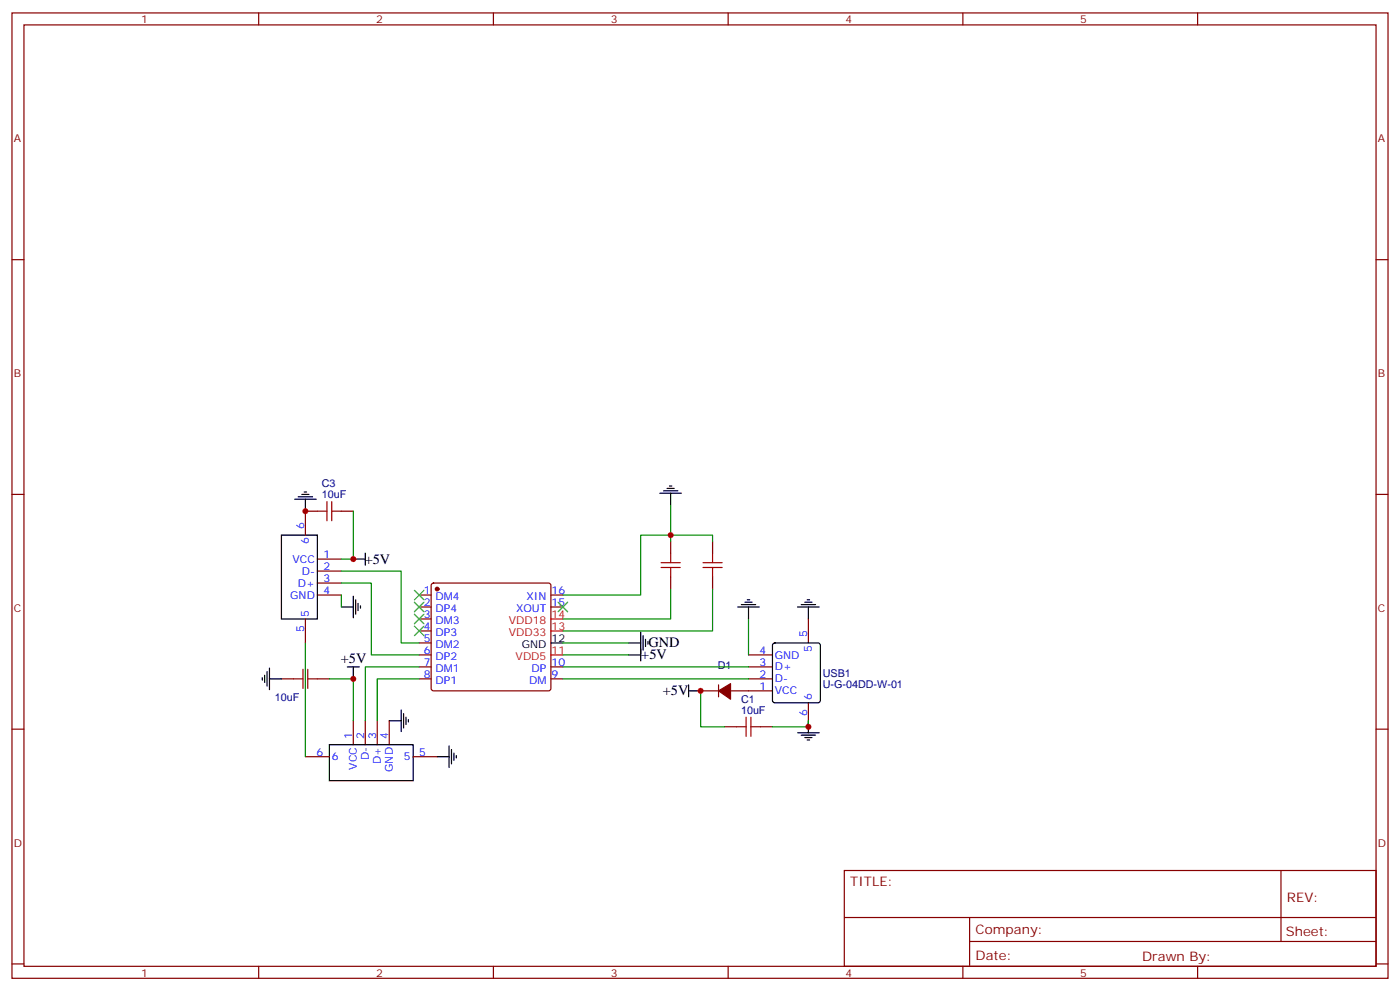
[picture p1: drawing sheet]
<svg xmlns="http://www.w3.org/2000/svg" width="412mm" height="292mm" viewBox="0 0 412 292" stroke-linecap="round" stroke-linejoin="round" font-family="sans-serif">
<g fill="none" stroke="#870000" stroke-width=".35">
<path d="M3.5 3.8h405.4v284.3h-405.4zM7.1 7.3h398.2v277.3h-398.2zM76.2 3.8v3.5M145.3 3.8v3.5M214.5 3.8v3.5M283.6 3.8v3.5M352.8 3.8v3.5M3.5 76.5h3.6M405.3 76.5h3.6M3.5 145.6h3.6M93.5 150.6h-3.5v7M100.5 150.6h3.6"/>
<path d="M197.6 159.4v3.5M209.9 159.4v3.5M405.3 145.6h3.6M93.5 164.7h7M93.5 168.2h7M93.5 171.7h7M93.5 175.3h7M123.5 175.3h3.5M123.5 178.8h3.5M127.2 171.9l.5-.2h33.9l.5 .2 .2 .5v30.4l-.3 .5-.4 .2h-33.9l-.5-.3-.2-.4v-30.4zM162.3 175.3h3.5M162.3 178.8h3.5"/>
<path d="M197.6 170v3.5M209.9 170v3.5M82.9 200h3.5M90 182.3v7.1M93.5 200h3.5M123.5 192.9h3.5M123.5 196.4h3.5M123.5 200h3.5M123.5 182.3h3.5M123.5 185.8h3.5M123.5 189.4h3.5M162.3 196.4h3.5"/>
<path d="M162.3 200h3.5M220.5 192.9h7M220.5 196.4h7M220.5 200h7M238.1 182.3v7.1M3.5 214.8h3.6M104.1 212.3v7.1M107.6 212.3v7.1M111.1 212.3v7.1M114.7 212.3v7.1M206.4 203.5h5.3M211.7 201.7v3.5"/>
<path d="M213.4 214.1h3.6M215.2 203.5h12.3M224 214.1h3.5M238.1 207v7.1M405.3 214.8h3.6M90 222.9h7M121.7 222.9h7.1M248.7 256.4h156.6v28.2h-156.6zM377.3 256.4v20.9M248.7 270.2h156.5M285.6 277.3h119.6M285.6 270.2v14.2"/>
<path d="M3.5 283.9h3.6M76.2 284.6v3.5M145.3 284.6v3.5M214.5 284.6v3.5M283.6 284.6v3.5M352.8 284.6v3.5M405.3 283.9h3.6"/>
</g>
<g fill="none" stroke="#000" stroke-width=".35">
<path d="M82.9 157.6h10.6v24.7h-10.6zM86.8 147h6.3M87.8 146.3h4.3M88.9 145.6h2.1M89.6 144.9h.7M90 147v3.6M194.4 145.3h6.3M195.4 144.6h4.3M196.5 143.9h2.1M197.2 143.2h.7M197.6 145.3v3.5M100.5 178.8h3.6"/>
<path d="M104.1 175.6v6.4M104.1 164.7h3.5M104.8 176.7v4.2M105.5 177.7v2.1M106.2 178.4v.7M107.6 162.9v3.5M217.3 178.8h6.4M218.4 178.1h4.2M219.4 177.4h2.1M220.1 176.7h.7M220.5 178.8v3.5M234.9 178.8h6.4"/>
<path d="M236 178.1h4.2M237.1 177.4h2.1M237.8 176.7h.7M238.1 178.8v3.5M77.3 199.6v.7M78 198.9v2.1M78.7 197.8v4.3M79.4 200h3.5M79.4 196.8v6.3M102.3 196.4h3.5M104.1 196.4v3.6M162.3 189.4h3.5"/>
<path d="M185.2 189.4h3.5M185.2 192.9h3.5M188.7 186.2v8.5M189.4 187.3v4.2M190.1 188.3v2.1M190.9 189v.7M227.8 189.6l.4-.2h12.7l.5 .2 .3 .5v16.2l-.3 .5-.5 .2h-12.7l-.5-.2-.2-.5v-16.2zM97 219.4h24.7v10.5h-24.7zM114.7 212.3h3.5M118.2 209.1v6.4M118.9 210.2v4.2M119.6 211.2v2.2"/>
<path d="M120.3 211.9v.8M132.3 219.7v6.4M202.8 203.5h3.6M202.8 201.7v3.5M234.9 215.8h6.4M236 216.5h4.2M237.1 217.2h2.1M237.8 217.9h.7M238.1 212.3v3.5M128.8 222.9h3.5M133 220.8v4.2M133.7 221.8v2.1"/>
<path d="M134.4 222.5v.7"/>
</g>
<g fill="#870000" stroke="#870000" stroke-width=".35">
<path d="M211.7 203.5l3.5-2.1v4.6z"/>
<circle cx="128.8" cy="173.5" r=".53"/>
</g>
<path d="M162.3 192.9h3.5M162.3 185.8h3.5M162.3 182.3h3.5" fill="none" stroke="#f00" stroke-width=".35"/>
<g fill="none" stroke="#a10000" stroke-width=".35">
<path d="M93.5 150.6h2.8M96.3 147.7v5.7M97.7 150.6h2.8M97.7 147.7v5.7M194.7 167.1h5.7M194.7 165.7h5.7M197.6 162.9v2.8M197.6 167.1v2.9M207.1 167.1h5.6M207.1 165.7h5.6M209.9 162.9v2.8M209.9 167.1v2.9"/>
<path d="M86.4 200h2.9M89.3 197.1v5.7M90.7 200h2.8M90.7 197.1v5.7M217 214.1h2.8M219.8 211.2v5.7M221.2 214.1h2.8M221.2 211.2v5.7"/>
</g>
<g fill="none" stroke="#008700" stroke-width=".35">
<path d="M104.1 150.6v14.1h-3.6M197.6 148.8v8.8h12.3v1.8M197.6 159.4v-1.8h-8.9v17.7h-22.9M100.5 171.7h8.9v21.2h14.1M100.5 168.2h17.7v21.2h5.3M100.5 175.3v3.5M197.6 173.5v8.8h-31.8M209.9 173.5v12.3h-44.1M90 189.4v33.5M97 200h7.1v12.3M123.5 200h-12.4v12.3M123.5 196.4h-15.9v15.9"/>
<path d="M165.8 196.4h54.7M165.8 200h54.7M165.8 192.9h19.4M165.8 189.4h19.4M220.5 182.3v10.6M206.4 203.5v10.6h7M238.1 212.3v1.8h-10.6"/>
</g>
<g fill="#c00">
<circle cx="90" cy="150.6" r=".88"/>
<circle cx="104.1" cy="200" r=".88"/>
<circle cx="104.1" cy="164.7" r=".88"/>
<circle cx="238.1" cy="214.1" r=".88"/>
<circle cx="206.4" cy="203.5" r=".88"/>
<circle cx="197.6" cy="157.6" r=".88"/>
</g>
<path d="M122.1 177.4l2.8 2.8M122.1 173.8l2.8 2.9M124.9 177.4l-2.8 2.8M124.9 173.8l-2.8 2.9M164.4 177.4l2.8 2.8M167.2 177.4l-2.8 2.8M122.1 180.9l2.8 2.8M122.1 184.4l2.8 2.9M124.9 180.9l-2.8 2.8M124.9 184.4l-2.8 2.9" fill="none" stroke="#3c3" stroke-width=".35"/>
<g font-size="4.2">
<text x="107.4" y="166">+5V</text>
<text x="191" y="190.7">GND</text>
<text x="100.4" y="195.2">+5V</text>
<text x="188.9" y="194.2">+5V</text>
<text x="195.3" y="204.8">+5V</text>
</g>
<g font-size="3.9" fill="#800">
<text x="250.5" y="261">TITLE:</text>
<text x="379.1" y="265.7">REV:</text>
<text x="287.4" y="275.2">Company:</text>
<text x="378.7" y="275.8">Sheet:</text>
<text x="287.4" y="282.9">Date:</text>
<text x="336.4" y="282.9">Draw</text>
<text x="346.6" y="282.9">n By:</text>
</g>
<g font-size="3.2" fill="#800">
<text x="41.6" y="6.8">1</text>
<text x="110.8" y="6.8">2</text>
<text x="179.9" y="6.8">3</text>
<text x="249.1" y="6.8">4</text>
<text x="318.2" y="6.8">5</text>
<text x="4.1" y="41.9">A</text>
<text x="405.9" y="41.9">A</text>
<text x="4.1" y="111.1">B</text>
<text x="405.9" y="111.1">B</text>
<text x="4.1" y="180.2">C</text>
<text x="405.9" y="180.2">C</text>
<text x="4.1" y="249.3">D</text>
<text x="405.9" y="249.3">D</text>
<text x="41.6" y="287.6">1</text>
<text x="110.8" y="287.6">2</text>
<text x="179.9" y="287.6">3</text>
<text x="249.1" y="287.6">4</text>
<text x="318.2" y="287.6">5</text>
</g>
<g font-size="3.2" fill="#000080">
<text x="94.8" y="143.5">C3</text>
<text x="94.8" y="146.7">10uF</text>
<text x="211.4" y="197.1">D1</text>
<text x="242.4" y="202.5">U-G-04DD-W-01</text>
<text x="242.4" y="199.3">USB1</text>
<text x="80.9" y="206.4">10uF</text>
<text x="218.3" y="207">C1</text>
<text x="218.3" y="210.2">10uF</text>
</g>
<g font-size="3.2" fill="#00f">
<text x="89.6" y="155.9" transform="rotate(-90 89.6 155.9)">6</text>
<text x="91" y="160.3" transform="rotate(-90 91 160.3)">6</text>
<text x="86.2" y="165.7">VCC</text>
<text x="95.2" y="164.3">1</text>
<text x="95.2" y="167.9">2</text>
<text x="87.7" y="172.8">D+</text>
<text x="88.9" y="169.3">D-</text>
<text x="95.2" y="171.4">3</text>
<text x="85.5" y="176.3">GND</text>
<text x="95.2" y="174.9">4</text>
<text x="124.8" y="174.9">1</text>
<text x="124.8" y="178.4">2</text>
<text x="128.3" y="176.7">DM4</text>
<text x="155.1" y="176.7">XIN</text>
<text x="162.5" y="178.4">15</text>
<text x="162.5" y="174.9">16</text>
<text x="91" y="181.6" transform="rotate(-90 91 181.6)">5</text>
<text x="124.8" y="182">3</text>
<text x="124.8" y="185.5">4</text>
<text x="128.3" y="180.2">DP4</text>
<text x="128.3" y="183.7">DM3</text>
<text x="152" y="180.2">XOUT</text>
<text x="89.6" y="186.1" transform="rotate(-90 89.6 186.1)">5</text>
<text x="124.8" y="189">5</text>
<text x="128.3" y="187.3">DP3</text>
<text x="128.3" y="190.8">DM2</text>
<text x="237.8" y="187.6" transform="rotate(-90 237.8 187.6)">5</text>
<text x="124.8" y="192.5">6</text>
<text x="124.8" y="196.1">7</text>
<text x="128.3" y="194.3">DP2</text>
<text x="128.3" y="197.8">DM1</text>
<text x="156.6" y="197.8">DP</text>
<text x="162.5" y="196.1">10</text>
<text x="223.8" y="192.5">4</text>
<text x="223.8" y="196.1">3</text>
<text x="228.2" y="194">GND</text>
<text x="228.2" y="197.5">D+</text>
<text x="239.2" y="192.1" transform="rotate(-90 239.2 192.1)">5</text>
<text x="124.8" y="199.6">8</text>
<text x="128.3" y="201.4">DP1</text>
<text x="155.9" y="201.4">DM</text>
<text x="162.5" y="199.6">9</text>
<text x="223.8" y="199.6">2</text>
<text x="223.8" y="203.1">1</text>
<text x="228.2" y="201">D-</text>
<text x="228.2" y="204.5">VCC</text>
<text x="239.2" y="206.3" transform="rotate(-90 239.2 206.3)">6</text>
<text x="237.8" y="210.8" transform="rotate(-90 237.8 210.8)">6</text>
<text x="103.7" y="217.6" transform="rotate(-90 103.7 217.6)">1</text>
<text x="107.2" y="217.6" transform="rotate(-90 107.2 217.6)">2</text>
<text x="110.8" y="217.6" transform="rotate(-90 110.8 217.6)">3</text>
<text x="114.3" y="217.6" transform="rotate(-90 114.3 217.6)">4</text>
<text x="93.2" y="222.5">6</text>
<text x="97.7" y="223.9">6</text>
<text x="105.1" y="226.7" transform="rotate(-90 105.1 226.7)">VCC</text>
<text x="108.7" y="224" transform="rotate(-90 108.7 224)">D-</text>
<text x="112.2" y="225.1" transform="rotate(-90 112.2 225.1)">D+</text>
<text x="115.7" y="227.3" transform="rotate(-90 115.7 227.3)">GND</text>
<text x="119" y="223.9">5</text>
<text x="123.5" y="222.5">5</text>
</g>
<g font-size="3.2" fill="#f00">
<text x="149.9" y="183.7">VDD18</text>
<text x="162.5" y="185.5">13</text>
<text x="162.5" y="182">14</text>
<text x="149.9" y="187.3">VDD33</text>
<text x="151.9" y="194.3">VDD5</text>
<text x="162.5" y="192.5">11</text>
</g>
<g font-size="3.2">
<text x="153.7" y="190.8">GND</text>
<text x="162.5" y="189">12</text>
</g>
</svg>
